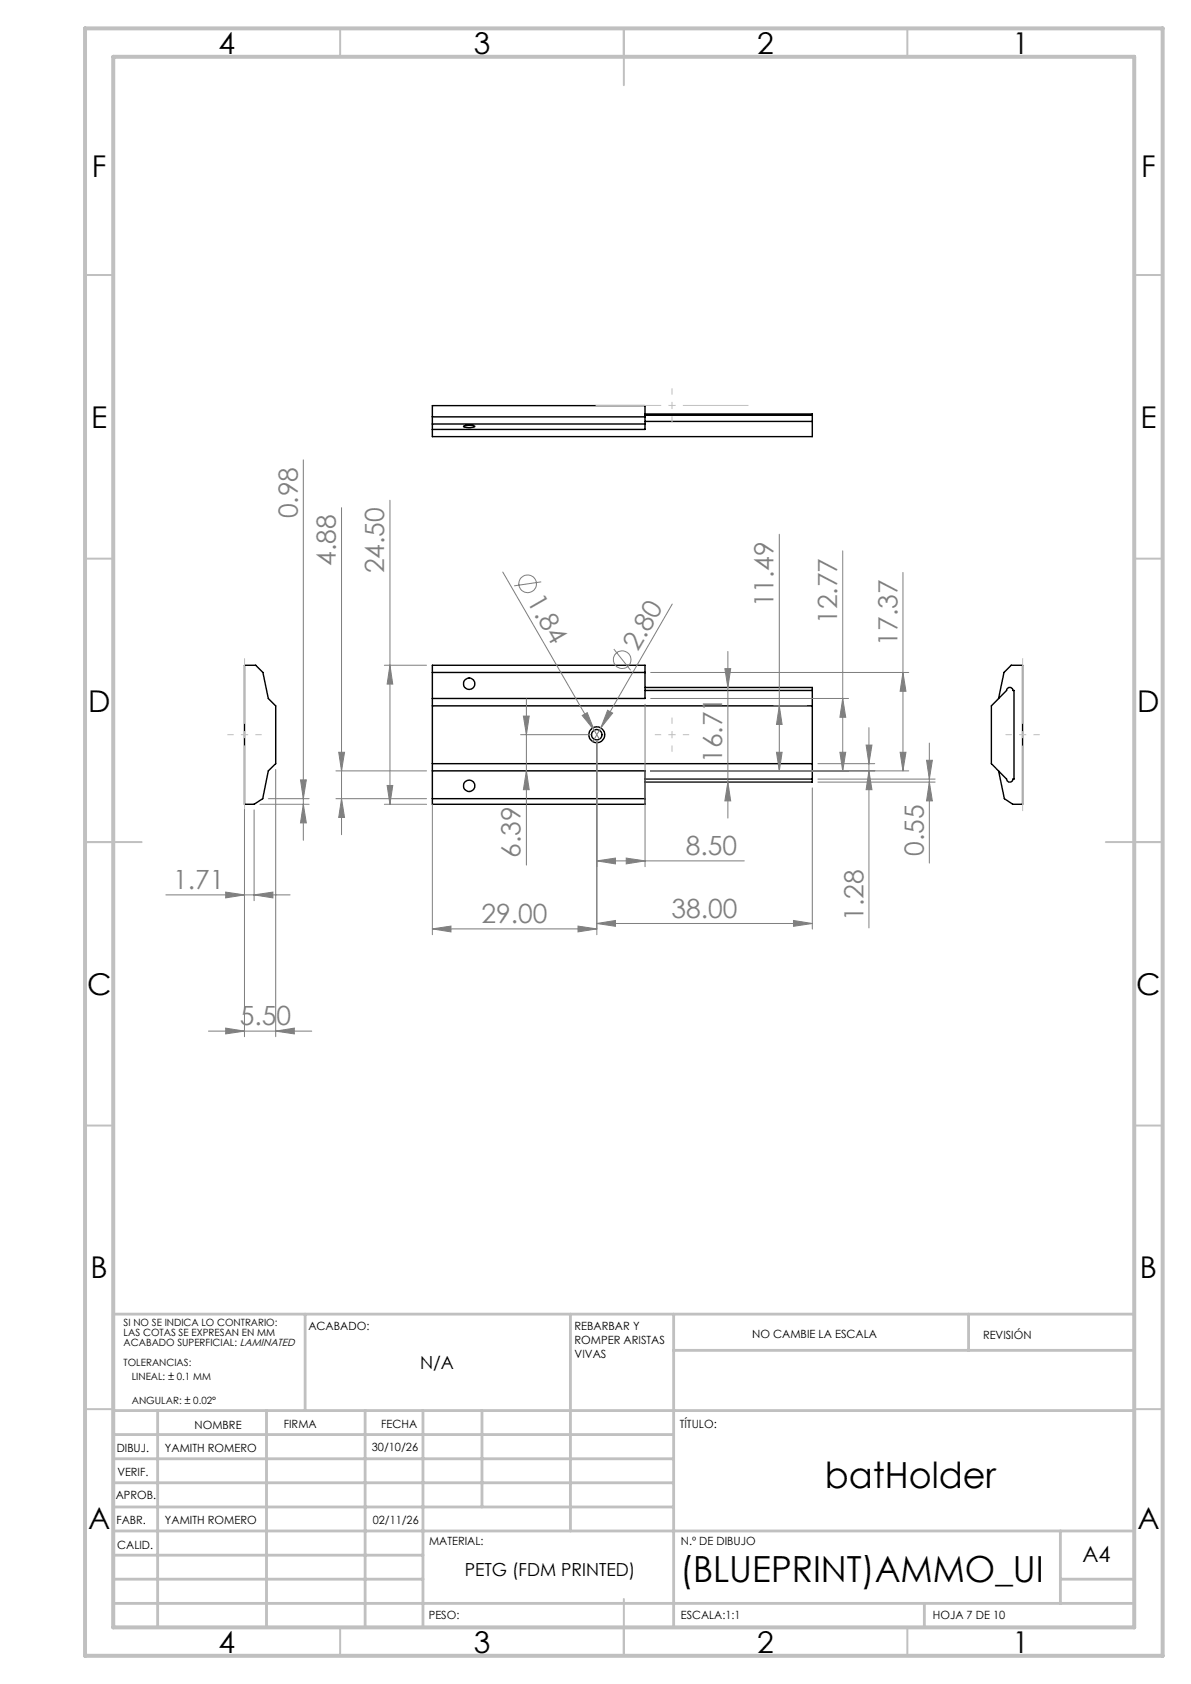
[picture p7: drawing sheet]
<svg xmlns="http://www.w3.org/2000/svg" width="210mm" height="297mm" viewBox="0 0 210 297" stroke-linecap="round" stroke-linejoin="round" font-family="sans-serif">
<g fill="none" stroke="#000" stroke-width=".25">
<path d="M76.2 73.5h37.5M76.2 74.8h37.5M81.8 75.1a2.38 2.38 0 0 1 1.9 .1 2.29 2.29 0 0 1-2 0zM113.7 73h29.5v.2M113.7 74.3h29.5M113.7 73.2h29.5M143.2 73.2v1.1M143.2 74.3v2.7h-67v-5.5h37.5v4.2h-37.5M43.1 117.3h2l1.3 1.3 .9 4.6 1.3 1.3v10.2l-1.3 1.3-1 4.9-1.5 .9h-1.7zM76.2 118.6h37.5M76.2 123.2h37.5v-5.9h-37.5v24.5h37.5v-5.8h-37.5M76.2 134.7h67"/>
<path d="M76.2 124.5h67M113.7 121.2h29.5v.6M113.7 137.4h29.5M113.7 121.8h29.5M143.2 137.4v.5h-29.5M143.2 121.8v15.6M176.1 123.2l.9-4.6 1.3-1.3h2v24.5h-1.7l-1.5-.9-1-4.9M177.6 121.5a.56 .56 0 0 1 .6-.3 .56 .56 0 0 1 .4 .6h.2v15.6h-.2a.57 .57 0 0 1-.6 .5 .57 .57 0 0 1-.5-.5l-2.7-2.7v-10.2l2.7-2.7zM76.2 140.9h37.5"/>
<circle cx="82.7" cy="120.6" r="1"/>
<circle cx="82.7" cy="138.6" r="1"/>
<circle cx="105.2" cy="129.6" r="1.4"/>
<circle cx="105.2" cy="129.6" r=".92"/>
</g>
<g fill="none" stroke="#808080" stroke-width=".18">
<path d="M53.5 81.1v67.1M60.2 89.5v57.7M68.8 88.2v53.6M137.4 94.2v41.8M148.6 97.2v38.8M67.8 117.3h7.4M68.8 117.3l.5 3.3h-1zM88.7 100.9l16.1 27.9M95.4 102.6l-4.7 .7M108.2 114.5l3 3.7M114.7 118.6h45.5M118.5 106.5l-12.6 21.9"/>
<path d="M127.8 117.9h1l-.5 3.3zM128.3 114.9v29.4M159.2 118.6l.5 3.3h-1zM159.2 101v35M48.6 135.7v47.1M53 137.5h1l-.5 3.4zM59.2 136h16M59.7 132.7h1l-.5 3.3zM68.3 138.5h1l-.5 3.3zM91.8 129.6h12.4M92.3 126.3h1l-.5 3.3zM92.8 136l.5 3.3h-1z"/>
<path d="M92.8 123.2v29.4M102.7 126.2l.8-.5 1.3 3.1zM104.8 128.8l.9 1.6M105.2 130.6v34.2M105.9 128.4l-1.4 2.4M107.1 125.3l.9 .5-2.1 2.6zM113.7 124.2v28.7M114.7 136h45.5M114.7 123.2h34.9M128.3 137.9l.5 3.3h-1zM136.4 124.5h5.8M136.9 132.7h1l-.5 3.3z"/>
<path d="M137.4 124.5l.5 3.3h-1zM143.2 139v24.9M144.2 134.7h10M144.2 137.4h20.7M144.2 137.9h20.7M148.1 132.7h1l-.5 3.3zM148.6 123.2l.5 3.3h-1zM152.7 131.4h1l-.5 3.3zM153.2 136l.5 3.3h-1zM153.2 128.3v35.4M158.7 132.7h1l-.5 3.3zM163.4 134.1h1l-.5 3.3z"/>
<path d="M163.9 137.9l.5 3.3h-1zM163.9 131.1v21.1M29.2 157.8h22M39.8 157.3l3.3 .5-3.3 .6zM43.1 142.8v40M44.8 157.8l3.3-.5v1.1zM44.8 142.8v16.1M45.8 141.8h8.7M47.3 140.9h7.2M53.5 141.8l.5 3.3h-1zM59.2 140.9h16M60.2 140.9l.5 3.3h-1z"/>
<path d="M67.8 141.8h7.4M76.2 141.8v23M105.2 151.8l3.3-.5v1.1zM105.2 151.8h26M110.4 151.3l3.3 .5-3.3 .6zM76.2 163.8l3.3-.5v1.1zM76.2 163.8h29M101.9 163.3l3.3 .5-3.3 .6zM105.2 162.9l3.3-.6v1.1zM105.2 162.9h38M139.9 162.3l3.3 .6-3.3 .5zM36.8 181.9h18.2"/>
<path d="M39.8 181.3l3.3 .6-3.3 .4zM48.6 181.9l3.3-.6v1z"/>
<circle cx="93" cy="103" r="1.55"/>
<circle cx="109.7" cy="116.4" r="1.56"/>
</g>
<path d="M118.5 74.5v-6M46.1 129.6h-6M118.5 132.6v-6.1M121.5 129.6h-6M183.3 129.6h-6" fill="none" stroke="#c0c0c0" stroke-width=".18" stroke-dasharray="15.2 1.3 1.3 1.3" stroke-dashoffset="14.1" stroke-linecap="butt"/>
<path d="M105 71.5h27M180.3 116.1v26.9M43.1 143v-26.9" fill="none" stroke="#c0c0c0" stroke-width=".18" stroke-dasharray="15.2 1.3 1.3 1.3" stroke-dashoffset="3.7" stroke-linecap="butt"/>
<g fill="none" stroke="#c0c0c0" stroke-width=".35">
<path d="M60 5v5M110 5v10M160 5v5M15 48.5h5M200 48.5h5M15 98.5h5M200 98.5h5M15 148.5h10M195 148.5h10M15 198.5h5M200 198.5h5M15 248.5h5"/>
<path d="M200 248.5h5M60 287v5M110 282v10M160 287v5"/>
</g>
<g fill="none" stroke="#c0c0c0" stroke-width=".5">
<path d="M53.8 231.8v17M100.6 231.8v38.2M118.8 231.8v55.2M118.8 238.2h81.2M170.8 231.8v6.4M200 231.8h-180v55.2M20 248.8h180M20 257.3h98.8M20 253h98.8M27.8 248.8v38.2M47 248.8v38.2M64.4 248.8v38.2"/>
<path d="M74.6 248.8v38.2M85 248.8v17M20 265.8h98.8M20 261.5h98.8M20 278.5h54.6M20 274.3h54.6M20 270h180M187 278.5h13M187 270v12.8M20 282.8h180M163 282.8v4.2"/>
</g>
<path d="M15 5h190v287h-190zM20 10h180v277h-180z" fill="none" stroke="#c0c0c0" stroke-width=".7"/>
<g fill="#808080">
<path d="M102.7 126.2l.8-.5 1.3 3.1z"/>
<path d="M107.1 125.3l.9 .5-2.1 2.6z"/>
<path d="M101.9 163.3l3.3 .5-3.3 .6zM76.2 163.8l3.3-.5v1.1z"/>
<path d="M105.2 151.8l3.3-.5v1.1zM110.4 151.3l3.3 .5-3.3 .6zM105.2 162.9l3.3-.6v1.1zM139.9 162.3l3.3 .6-3.3 .5z"/>
<path d="M53.5 141.8l.5 3.3h-1zM53 137.5h1l-.5 3.4z"/>
<path d="M153.2 136l.5 3.3h-1zM152.7 131.4h1l-.5 3.3zM92.8 136l.5 3.3h-1zM92.3 126.3h1l-.5 3.3zM136.9 132.7h1l-.5 3.3zM137.4 124.5l.5 3.3h-1zM148.1 132.7h1l-.5 3.3zM148.6 123.2l.5 3.3h-1zM158.7 132.7h1l-.5 3.3zM159.2 118.6l.5 3.3h-1z"/>
<path d="M127.8 117.9h1l-.5 3.3zM128.3 137.9l.5 3.3h-1zM59.7 132.7h1l-.5 3.3zM60.2 140.9l.5 3.3h-1zM163.4 134.1h1l-.5 3.3zM163.9 137.9l.5 3.3h-1z"/>
<path d="M68.3 138.5h1l-.5 3.3zM68.8 117.3l.5 3.3h-1z"/>
<path d="M39.8 157.3l3.3 .5-3.3 .6zM44.8 157.8l3.3-.5v1.1zM39.8 181.3l3.3 .6-3.3 .4zM48.6 181.9l3.3-.6v1z"/>
</g>
<g font-size="6.3">
<text x="145.5" y="262.4">batHolder</text>
<text x="119.9" y="279.1">(BLUEPRINT)AMMO_UI</text>
</g>
<g font-size="5.3">
<text x="38.5" y="9.5">4</text>
<text x="83.5" y="9.5">3</text>
<text x="133.5" y="9.5">2</text>
<text x="178.5" y="9.5">1</text>
<text x="16.2" y="31.2">F</text>
<text x="201.2" y="31.2">F</text>
<text x="16.1" y="75.5">E</text>
<text x="201.1" y="75.5">E</text>
<text x="15.5" y="125.5">D</text>
<text x="200.5" y="125.5">D</text>
<text x="15.4" y="175.5">C</text>
<text x="200.4" y="175.5">C</text>
<text x="16" y="225.5">B</text>
<text x="201" y="225.5">B</text>
<text x="15.5" y="269.7">A</text>
<text x="200.5" y="269.7">A</text>
<text x="38.5" y="291.5">4</text>
<text x="83.5" y="291.5">3</text>
<text x="133.5" y="291.5">2</text>
<text x="178.5" y="291.5">1</text>
</g>
<g font-size="4.7" fill="#808080">
<text x="52.5" y="91.4" transform="rotate(-90 52.5 91.4)">0.98</text>
<text x="59.2" y="99.8" transform="rotate(-90 59.2 99.8)">4.88</text>
<text x="67.8" y="101.1" transform="rotate(-90 67.8 101.1)">24.50</text>
<text x="92.9" y="106" transform="rotate(60 92.9 106)">1.84</text>
<text x="136.4" y="107.1" transform="rotate(-90 136.4 107.1)">11.49</text>
<text x="147.6" y="110.1" transform="rotate(-90 147.6 110.1)">12.77</text>
<text x="158.2" y="113.9" transform="rotate(-90 158.2 113.9)">17.37</text>
<text x="112.5" y="115" transform="rotate(-60 112.5 115)">2.80</text>
<text x="127.3" y="134.6" transform="rotate(-90 127.3 134.6)">16.71</text>
<text x="91.8" y="151.3" transform="rotate(-90 91.8 151.3)">6.39</text>
<text x="120.9" y="150.8">8.50</text>
<text x="162.9" y="150.9" transform="rotate(-90 162.9 150.9)">0.55</text>
<text x="30.5" y="156.8">1.71</text>
<text x="118.4" y="161.8">38.00</text>
<text x="84.9" y="162.8">29.00</text>
<text x="152.2" y="162.3" transform="rotate(-90 152.2 162.3)">1.28</text>
<text x="42.3" y="180.8">5.50</text>
</g>
<text font-size="3.9" x="190.9" y="275.5">A4</text>
<g font-size="3.2">
<text x="74.1" y="241.4">N/A</text>
<text x="81.9" y="277.9">PETG (FDM PRINTED)</text>
</g>
<g font-size="2">
<text x="54.4" y="234.6">ACABADO:</text>
<text x="101.3" y="234.5">REBARBAR Y</text>
<text x="101.3" y="237">ROMPER ARISTAS</text>
<text x="101.3" y="239.5">VIVAS</text>
<text x="132.6" y="236">NO CAMBIE LA ESCALA</text>
<text x="173.3" y="236.2">REVISIÓN</text>
<text x="34.3" y="252">NOMBRE</text>
<text x="50" y="251.9">FIRMA</text>
<text x="67.2" y="251.9">FECHA</text>
<text x="119.9" y="251.9">TÍTULO:</text>
<text x="20.6" y="256.1">DIBUJ.</text>
<text x="29.1" y="256.1">YAMITH ROMERO</text>
<text x="65.6" y="255.9">30/10/26</text>
<text x="20.7" y="260.3">VERIF.</text>
<text x="20.4" y="264.4">APROB.</text>
<text x="20.5" y="268.8">FABR.</text>
<text x="29.1" y="268.8">YAMITH ROMERO</text>
<text x="65.7" y="268.7">02/11/26</text>
<text x="20.7" y="273.1">CALID.</text>
<text x="75.6" y="272.5">MATERIAL:</text>
<text x="120.1" y="272.5">N.º DE DIBUJO</text>
<text x="75.6" y="285.5">PESO:</text>
<text x="120.1" y="285.6">ESCALA:1:1</text>
<text x="164.5" y="285.6">HOJA 7 DE 10</text>
</g>
<g font-size="1.8">
<text x="21.8" y="233.9">SI NO SE INDICA LO CONTRARIO:</text>
<text x="21.8" y="235.7">LAS COTAS SE EXPRESAN EN MM</text>
<text x="21.8" y="237.4">ACABADO SUPERFICIAL: LAMINATED</text>
<text x="21.8" y="240.9">TOLERANCIAS:</text>
<text x="23.2" y="243.4">LINEAL: ± 0.1 MM</text>
<text x="23.2" y="247.7">ANGULAR: ± 0.02°</text>
</g>
</svg>
